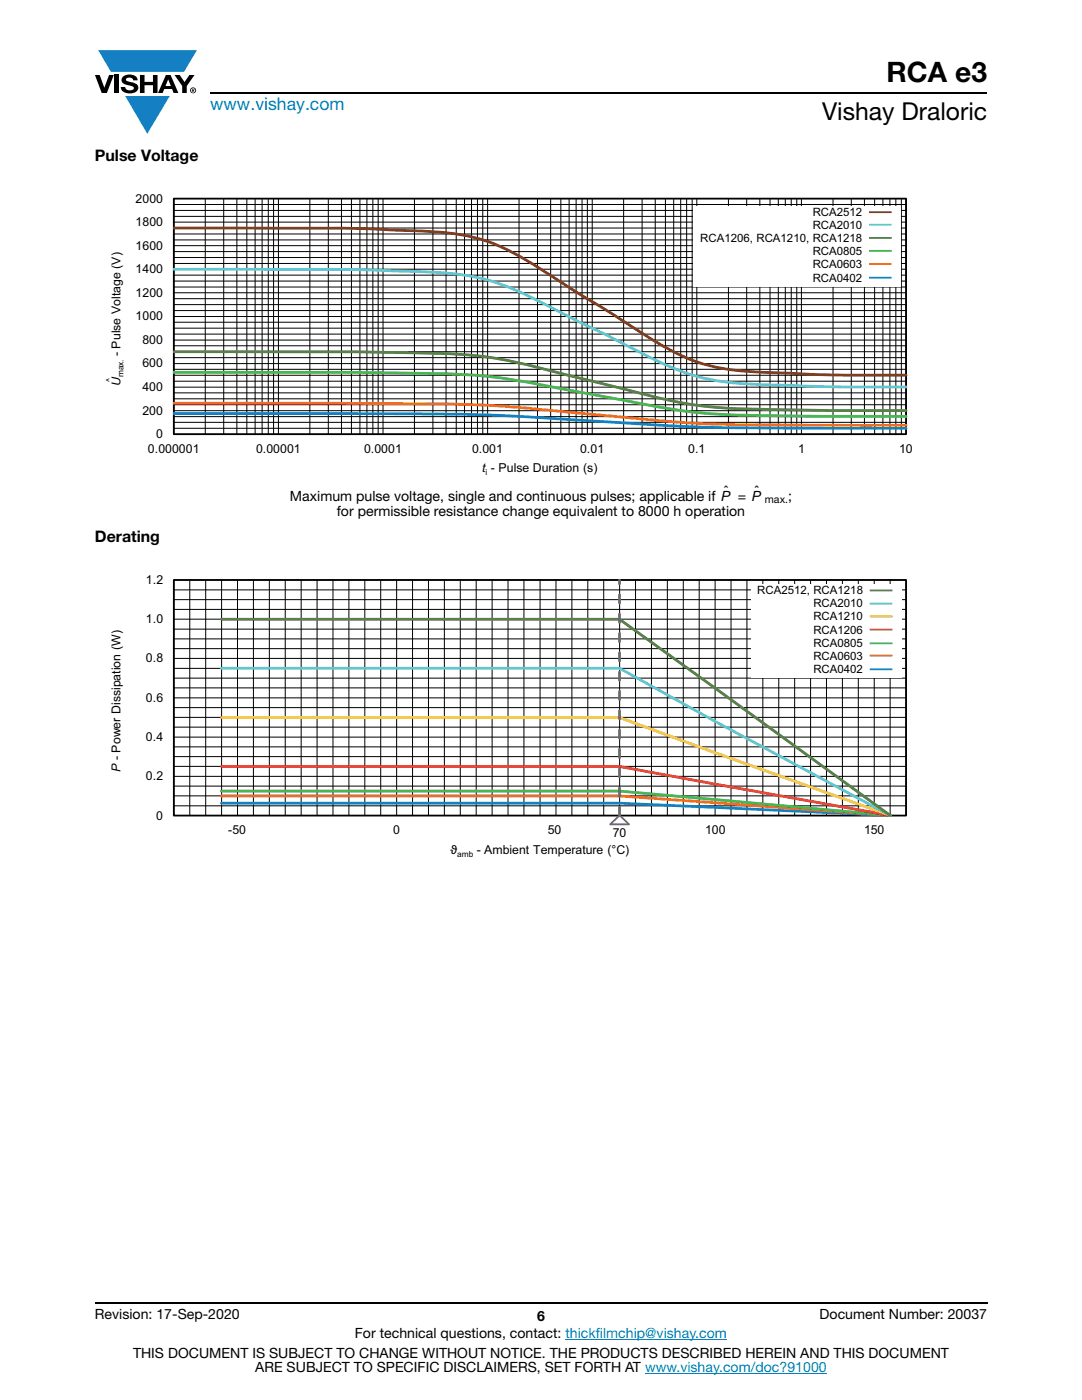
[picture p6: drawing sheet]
<svg xmlns="http://www.w3.org/2000/svg" width="216mm" height="279mm" viewBox="0 0 216 279" stroke-linecap="round" stroke-linejoin="round" font-family="sans-serif">
<g fill="#147fc3">
<path d="M19.6 10h19.7l-2.6 4.3h-1.1h-13.5z"/>
<path d="M25 19.2h8.9l-4.5 7.5z"/>
</g>
<g fill="#000">
<path d="M18.9 15h1l.9 2.5 1-2.5h.9l-1.4 3.6h-1zM22.9 15h.9v3.6h-.9zM24.6 15.3a2.1 2.1 0 0 1 2.8 .3l.1 .4h-.9a.79 .79 0 0 0-.7-.5 .79 .79 0 0 0-.8 .4l.3 .3 1 .2a1.08 1.08 0 0 1 1.2 1 1.08 1.08 0 0 1-1.1 1.2 1.73 1.73 0 0 1-2.4-1.2h.9a.96 .96 0 0 0 .8 .6 .96 .96 0 0 0 .9-.4 1.31 1.31 0 0 0-1.2-.6 1.03 1.03 0 0 1-1.1-.6 1.03 1.03 0 0 1 .2-1.1zM27.9 15h.9v1.3h1.7v-1.3h.9v3.6h-.9v-1.6h-1.7v1.6h-.9zM34.8 15h1.1l.9 1.4 1-1.4h1l-1.5 2.2v1.4h-.9v-1.4z"/>
<path d="M33.6 15.9l.5 1.3h-1.1zM33.1 15l-1.6 3.6h1l.3-.8h1.5l.3 .8h1l-1.6-3.6z"/>
<path d="M38.4 17.8h.2v.2h-.2zM38.3 17.7v.7h.1v-.3l.4 .3-.2-.3 .2-.2-.1-.2z"/>
<path d="M38.1 18a.46 .46 0 0 1 .9 0 .46 .46 0 0 1-.9 0zM37.9 18a.6 .6 0 0 0 1.2 0 .6 .6 0 0 0-1.2 0z"/>
</g>
<path d="M42 18.6h155M18.9 260h178.1" fill="none" stroke="#000" stroke-width=".36"/>
<path d="M112.8 267.3h32.3M128.7 274h36.3" fill="none" stroke="#007ec4" stroke-width=".2"/>
<g fill="none" stroke="#000" stroke-width=".2">
<path d="M34.7 39.6h146.1v47.1h-146.1zM41 39.6v47.1M44.6 39.6v47.1M47.3 39.6v47.1M49.3 39.6v47.1M50.9 39.6v47.1M52.3 39.6v47.1M53.5 39.6v47.1M54.6 39.6v47.1M55.6 39.6v47.1M61.8 39.6v47.1M65.5 39.6v47.1"/>
<path d="M68.1 39.6v47.1M70.1 39.6v47.1M71.8 39.6v47.1M73.2 39.6v47.1M74.4 39.6v47.1M75.5 39.6v47.1M76.4 39.6v47.1M82.7 39.6v47.1M86.4 39.6v47.1M89 39.6v47.1M91 39.6v47.1M92.7 39.6v47.1"/>
<path d="M94.1 39.6v47.1M95.3 39.6v47.1M96.3 39.6v47.1M97.3 39.6v47.1M103.6 39.6v47.1M107.3 39.6v47.1M109.9 39.6v47.1M111.9 39.6v47.1M113.6 39.6v47.1M115 39.6v47.1M116.1 39.6v47.1M117.2 39.6v47.1"/>
<path d="M118.2 39.6v47.1M124.4 39.6v47.1M128.1 39.6v47.1M130.7 39.6v47.1M132.8 39.6v47.1M134.4 39.6v47.1M135.8 39.6v47.1M137 39.6v47.1M138.1 39.6v47.1M139 39.6v47.1M145.4 39.6v47.1M149 39.6v47.1"/>
<path d="M151.6 39.6v47.1M153.6 39.6v47.1M155.3 39.6v47.1M156.7 39.6v47.1M157.9 39.6v47.1M159 39.6v47.1M159.9 39.6v47.1M166.2 39.6v47.1M169.9 39.6v47.1M172.5 39.6v47.1M174.5 39.6v47.1M176.2 39.6v47.1"/>
<path d="M177.6 39.6v47.1M178.8 39.6v47.1M179.9 39.6v47.1M34.7 59.6h146.1M34.7 57.3h146.1M34.7 56.1h146.1M34.7 54.9h146.1M34.7 52.6h146.1M34.7 51.4h146.1M34.7 50.2h146.1M34.7 47.9h146.1M34.7 46.7h146.1"/>
<path d="M34.7 45.5h146.1M34.7 43.2h146.1M34.7 42h146.1M34.7 40.8h146.1M34.7 58.4h146.1M34.7 53.7h146.1M34.7 49h146.1M34.7 44.3h146.1M34.7 79.6h146.1M34.7 78.4h146.1M34.7 76.1h146.1M34.7 74.9h146.1"/>
<path d="M34.7 73.7h146.1M34.7 71.4h146.1M34.7 70.2h146.1M34.7 69h146.1M34.7 66.7h146.1M34.7 65.5h146.1M34.7 64.3h146.1M34.7 62h146.1M34.7 60.8h146.1M34.7 77.3h146.1M34.7 72.6h146.1M34.7 67.9h146.1"/>
<path d="M34.7 63.2h146.1M34.7 85.5h146.1M34.7 84.3h146.1M34.7 83.1h146.1M34.7 80.8h146.1M34.7 82h146.1"/>
</g>
<path d="M34.7 39.6h146.1v47.1h-146.1z" fill="none" stroke="#000" stroke-width=".35"/>
<path d="M34.7 82.5l44.7 .1a451.5 451.5 0 0 1 40.3 1.5l1.5 .1a479.7 479.7 0 0 0 43.6 1.3h16" fill="none" stroke="#147fc3" stroke-width=".55"/>
<path d="M34.7 80.5h41.7a294.6 294.6 0 0 1 40.3 2.1l1.5 .1a295.1 295.1 0 0 0 34.3 2.1l28.3 .1" fill="none" stroke="#f16b22" stroke-width=".55"/>
<path d="M34.7 74.3h37.3a373.5 373.5 0 0 1 25.3 .8 475 475 0 0 1 25.3 4.4 129.5 129.5 0 0 0 25.4 3.4l16.8 .2h16" fill="none" stroke="#48b74e" stroke-width=".55"/>
<path d="M34.7 53.7l20.9 .1a410.8 410.8 0 0 1 35.7 .9 46.5 46.5 0 0 1 17.1 5.9l16.7 8.4a60.3 60.3 0 0 0 16.9 6.8 128.6 128.6 0 0 0 17.9 1.2l8.3 .2h12.6" fill="none" stroke="#5dc7d2" stroke-width=".55"/>
<path d="M34.7 45.5h19.4a372.2 372.2 0 0 1 35.7 1 37.4 37.4 0 0 1 17.2 6.7l8.4 5.3 8.3 5.2a87.1 87.1 0 0 0 14 8 45.1 45.1 0 0 0 16.3 2.7 380.3 380.3 0 0 0 26.8 .5" fill="none" stroke="#823d1b" stroke-width=".55"/>
<path d="M34.7 70.2h35.8a450.4 450.4 0 0 1 23.8 .7 133 133 0 0 1 20.9 4.5l10.4 2.5a90.9 90.9 0 0 0 28.4 3.8l26.8 .2" fill="none" stroke="#4e823b" stroke-width=".55"/>
<path d="M138.3 41h41.4v16.2h-41.4z" fill="#fff"/>
<path d="M173.4 42.4h4.5" fill="none" stroke="#823d1b" stroke-width=".35"/>
<path d="M173.4 44.8h4.5" fill="none" stroke="#5dc7d2" stroke-width=".35"/>
<path d="M173.4 47.5h4.5" fill="none" stroke="#4e823b" stroke-width=".35"/>
<path d="M173.4 50.1h4.5" fill="none" stroke="#48b74e" stroke-width=".35"/>
<path d="M173.4 52.7h4.5" fill="none" stroke="#f16b22" stroke-width=".35"/>
<path d="M173.4 55.4h4.5" fill="none" stroke="#147fc3" stroke-width=".35"/>
<g fill="none" stroke="#000" stroke-width=".2">
<path d="M34.7 119.7h146.1M34.7 117.7h146.1M34.7 115.7h146.1v47.1h-146.1zM37.9 115.7v47.1M41 115.7v47.1M44.2 115.7v47.1M47.4 115.7v47.1M50.6 115.7v47.1M53.7 115.7v47.1M56.9 115.7v47.1M60.1 115.7v47.1M63.3 115.7v47.1"/>
<path d="M66.4 115.7v47.1M69.6 115.7v47.1M72.8 115.7v47.1M76 115.7v47.1M79.1 115.7v47.1M82.3 115.7v47.1M85.5 115.7v47.1M88.7 115.7v47.1M91.8 115.7v47.1M95 115.7v47.1M98.2 115.7v47.1M101.4 115.7v47.1"/>
<path d="M104.5 115.7v47.1M107.8 115.7v47.1M110.9 115.7v47.1M114.1 115.7v47.1M117.3 115.7v47.1M120.5 115.7v47.1M123.6 115.7v47.1M126.8 115.7v47.1M130 115.7v47.1M133.2 115.7v47.1M136.3 115.7v47.1M139.5 115.7v47.1"/>
<path d="M142.7 115.7v47.1M145.9 115.7v47.1M149 115.7v47.1M152.2 115.7v47.1M155.4 115.7v47.1M158.6 115.7v47.1M161.7 115.7v47.1M164.9 115.7v47.1M168.1 115.7v47.1M171.3 115.7v47.1M174.4 115.7v47.1M177.6 115.7v47.1"/>
<path d="M34.7 137.3h146.1M34.7 135.3h146.1M34.7 133.4h146.1M34.7 129.5h146.1M34.7 127.5h146.1M34.7 125.6h146.1M34.7 121.6h146.1M34.7 139.3h146.1M34.7 131.4h146.1M34.7 123.6h146.1M34.7 158.8h146.1M34.7 156.9h146.1"/>
<path d="M34.7 152.9h146.1M34.7 151h146.1M34.7 149.1h146.1M34.7 145.1h146.1M34.7 143.2h146.1M34.7 141.2h146.1M34.7 154.9h146.1M34.7 147.1h146.1M34.7 160.8h146.1"/>
</g>
<path d="M34.7 115.7h146.1v47.1h-146.1z" fill="none" stroke="#000" stroke-width=".35"/>
<path d="M44.2 160.3h79.4l54 2.4" fill="none" stroke="#147fc3" stroke-width=".55"/>
<path d="M44.2 158.9h79.4l54 3.8" fill="none" stroke="#f16b22" stroke-width=".55"/>
<path d="M44.2 157.9h79.4l54 4.8" fill="none" stroke="#48b74e" stroke-width=".55"/>
<path d="M44.2 153h79.4l54 9.7" fill="none" stroke="#ee1f23" stroke-width=".55"/>
<path d="M44.2 143.2h79.4l19.1 7 34.9 12.5" fill="none" stroke="#fec80b" stroke-width=".55"/>
<path d="M44.2 133.4h79.4l19.1 10.6 34.9 18.7" fill="none" stroke="#5dc7d2" stroke-width=".55"/>
<path d="M44.2 123.6h79.4l54 39.1" fill="none" stroke="#4e823b" stroke-width=".55"/>
<path d="M123.6 162.7v-46.9" fill="none" stroke="#6e3996" stroke-width=".55" stroke-dasharray="1.7 2.2"/>
<path d="M121.7 164.5l1.9-1.8 1.9 1.8z" fill="#fff"/>
<path d="M121.7 164.5l1.9-1.8 1.9 1.8z" fill="none" stroke="#6e3996" stroke-width=".35"/>
<path d="M149.8 116.6h30v18.7h-30z" fill="#fff"/>
<path d="M173.5 117.8h4.6" fill="none" stroke="#4e823b" stroke-width=".35"/>
<path d="M173.5 120.5h4.6" fill="none" stroke="#5dc7d2" stroke-width=".35"/>
<path d="M173.5 123h4.6" fill="none" stroke="#fec80b" stroke-width=".35"/>
<path d="M173.5 125.6h4.6" fill="none" stroke="#ee1f23" stroke-width=".35"/>
<path d="M173.5 128.4h4.6" fill="none" stroke="#48b74e" stroke-width=".35"/>
<path d="M173.5 130.8h4.6" fill="none" stroke="#f16b22" stroke-width=".35"/>
<path d="M173.5 133.6h4.6" fill="none" stroke="#147fc3" stroke-width=".35"/>
<text font-size="5.6" x="176.9" y="16.4">RCA e3</text>
<text font-size="4.9" x="164" y="24">Vishay Draloric</text>
<text font-size="3.5" fill="#007ec4" x="42" y="21.9">www.vishay.com</text>
<g font-size="3.2">
<text x="18.9" y="32.1">Pulse Voltage</text>
<text x="18.9" y="108.2">Derating</text>
</g>
<g font-size="2.8">
<text x="57.8" y="99.9">Maximum pulse voltage, single and continuous pulses; applicable if P = P</text>
<text x="144.4" y="99">ˆ</text>
<text x="150.5" y="99">ˆ</text>
<text x="157.3" y="99.9">;</text>
<text x="67.2" y="103.1">for permissible resistance change equivalent to 8000 h operation</text>
<text x="18.9" y="263.3">Revision: 17-Sep-2020</text>
<text x="107.2" y="263.6">6</text>
<text x="163.6" y="263.3">Document Number: 20037</text>
<text x="70.8" y="267.1">For technical questions, contact: thickfilmchip@vishay.com</text>
<text x="26.5" y="271">THIS DOCUMENT IS SUBJECT TO CHANGE WITHOUT NOTICE. THE PRODUCTS DESCRIBED HEREIN AND THIS DOCUMENT</text>
<text x="50.9" y="273.8">ARE SUBJECT TO SPECIFIC DISCLAIMERS, SET FORTH AT www.vishay.com/doc?91000</text>
</g>
<g font-size="2.5">
<text x="27.1" y="40.4">2000</text>
<text x="27.1" y="45.1">1800</text>
<text x="27.1" y="49.8">1600</text>
<text x="27.1" y="59.2">1200</text>
<text x="27.1" y="54.5">1400</text>
<text x="27.1" y="63.9">1000</text>
<text x="24" y="71" transform="rotate(-90 24 71)">- Pulse Voltage (V)</text>
<text x="28.4" y="68.6">800</text>
<text x="24" y="77.1" transform="rotate(-90 24 77.1)">U</text>
<text x="28.4" y="73.3">600</text>
<text x="28.4" y="82.7">200</text>
<text x="28.4" y="78">400</text>
<text x="31.2" y="87.4">0</text>
<text x="29.5" y="90.4">0.000001</text>
<text x="51.1" y="90.4">0.00001</text>
<text x="72.6" y="90.4">0.0001</text>
<text x="94.2" y="90.4">0.001</text>
<text x="96.2" y="94.3">t - Pulse Duration (s)</text>
<text x="115.8" y="90.4">0.01</text>
<text x="137.3" y="90.4">0.1</text>
<text x="159.2" y="90.4">1</text>
<text x="179.4" y="90.4">10</text>
<text x="29.1" y="116.5">1.2</text>
<text x="29.1" y="124.4">1.0</text>
<text x="29.1" y="132.2">0.8</text>
<text x="29.1" y="140">0.6</text>
<text x="29.1" y="147.9">0.4</text>
<text x="24" y="154" transform="rotate(-90 24 154)">P - Power Dissipation (W)</text>
<text x="29.1" y="155.7">0.2</text>
<text x="31.2" y="163.6">0</text>
<text x="45.6" y="166.4">-50</text>
<text x="109.3" y="166.4">50</text>
<text x="122.3" y="166.9">70</text>
<text x="89.9" y="170.4">ϑ</text>
<text x="95.1" y="170.4">- Ambient Temperature (°C)</text>
</g>
<g font-size="2.5" fill="#fff">
<text x="78.5" y="166.5">0</text>
<text x="122.2" y="166.5">70</text>
<text x="140.6" y="166.5">100</text>
<text x="172.4" y="166.5">150</text>
</g>
<g font-size="2.3">
<text x="162.2" y="43">RCA2512</text>
<text x="162.2" y="45.6">RCA2010</text>
<text x="139.7" y="48.3">RCA1206, RCA1210, RCA1218</text>
<text x="162.2" y="50.9">RCA0805</text>
<text x="162.2" y="53.6">RCA0603</text>
<text x="162.2" y="56.2">RCA0402</text>
<text x="151.1" y="118.5">RCA2512, RCA1218</text>
<text x="162.3" y="121.2">RCA2010</text>
<text x="162.3" y="123.8">RCA1210</text>
<text x="162.3" y="126.4">RCA1206</text>
<text x="162.3" y="129.1">RCA0805</text>
<text x="162.3" y="131.7">RCA0603</text>
<text x="162.3" y="134.4">RCA0402</text>
</g>
<text font-size="2.1" x="152.6" y="100.4">max.</text>
<g font-size="1.7">
<text x="22.4" y="76.2" transform="rotate(-90 22.4 76.2)">^</text>
<text x="24.6" y="75.3" transform="rotate(-90 24.6 75.3)">max.</text>
<text x="96.9" y="94.9">i</text>
<text x="91.2" y="171">amb</text>
</g>
</svg>
